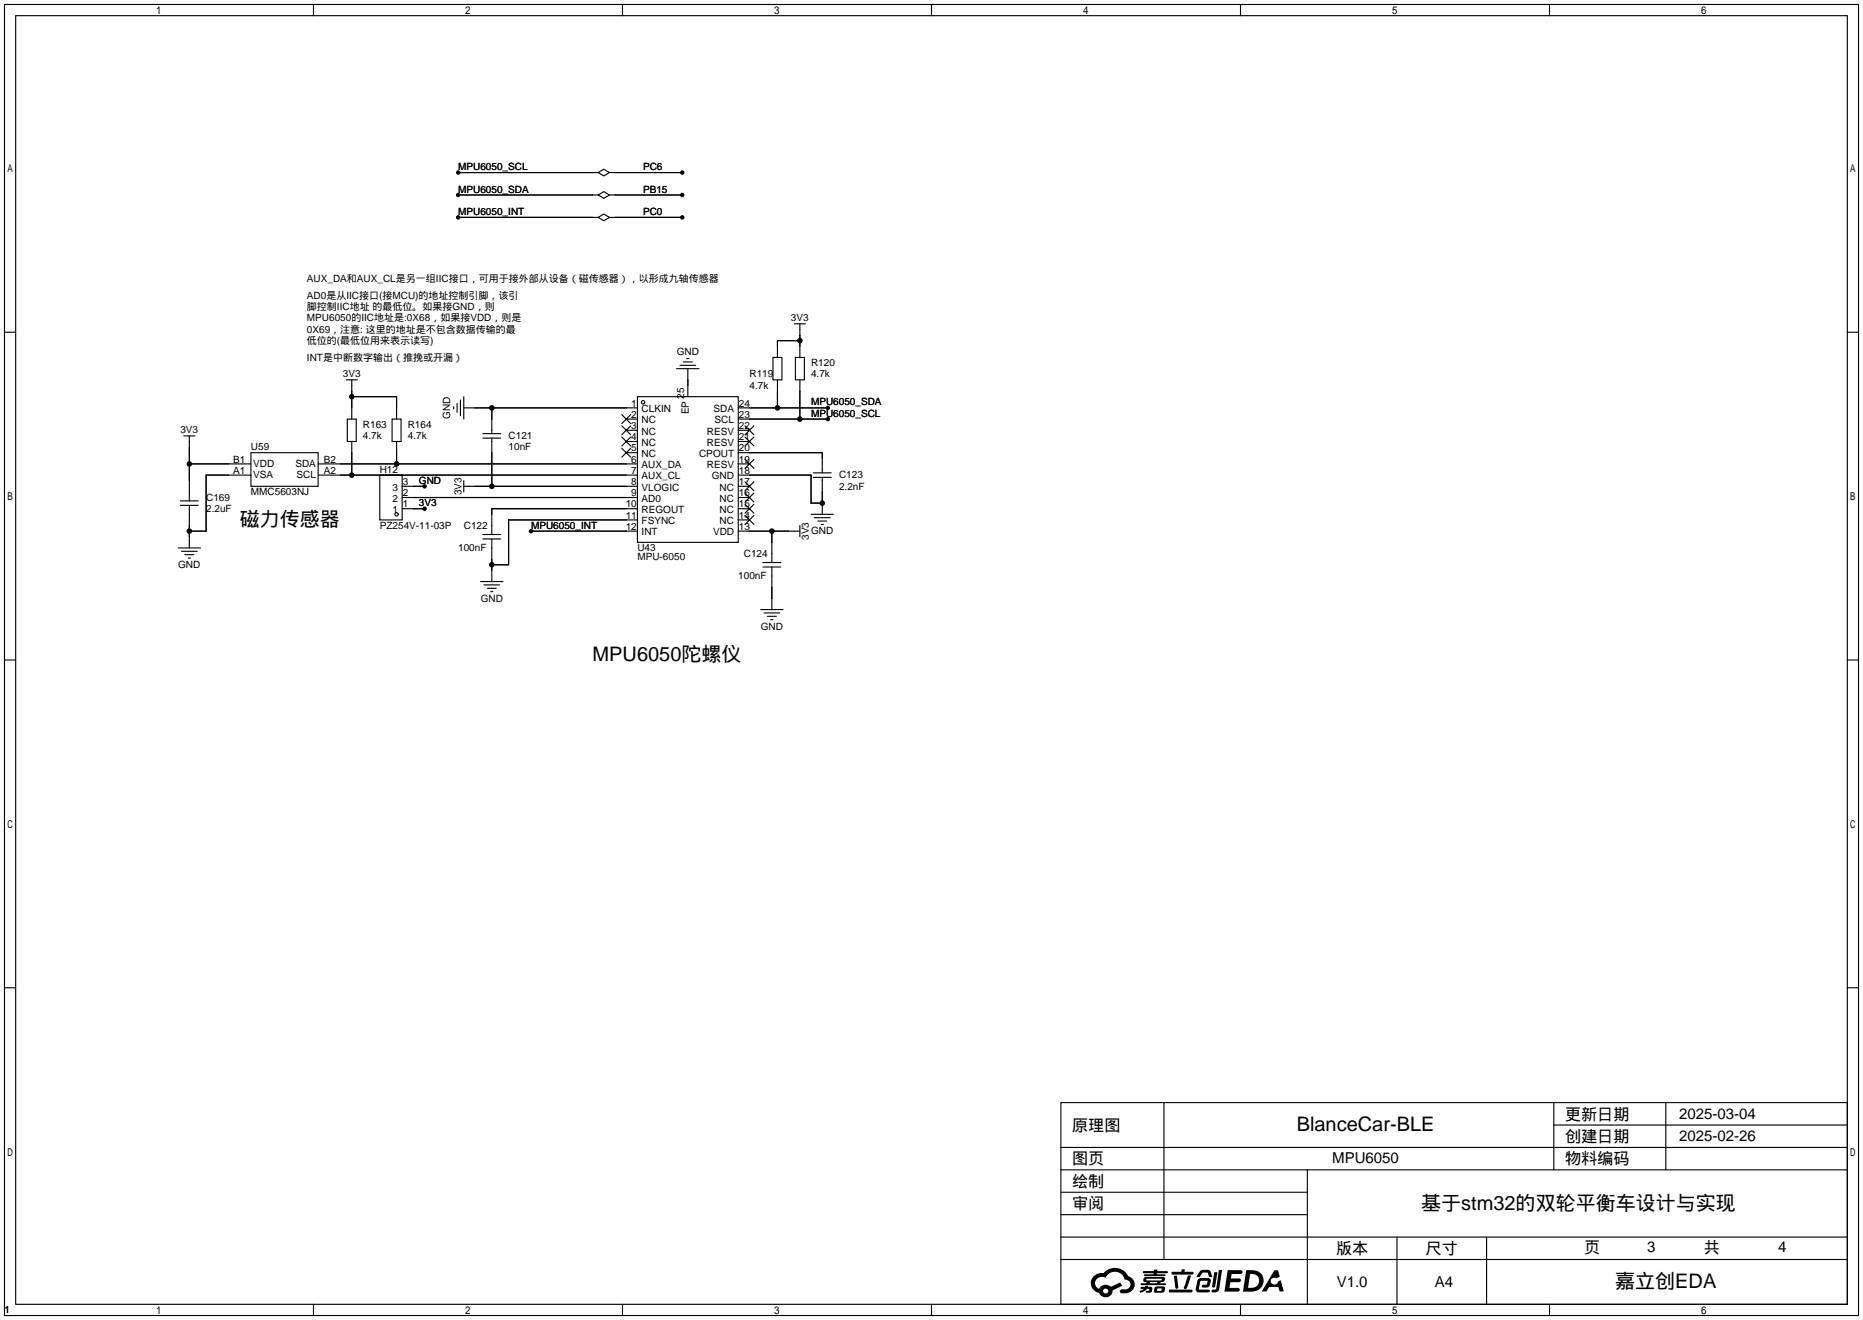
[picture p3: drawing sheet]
<svg xmlns="http://www.w3.org/2000/svg" width="422mm" height="299mm" viewBox="0 0 422 299" stroke-linecap="round" stroke-linejoin="round" font-family="sans-serif">
<g fill="#000">
<path d="M259.2 288.1h2.4l.1-.3h.7v.3h2.1l.3 .3-.3 .2h-2.2v.3h1.8l.2 .2-.2 .2h-4.6v-.4h2v-.3h-2.2l-.2-.1zM258.7 291.7h.9l.1-.2h.6v.2h.8l.2 .2-.2 .9-1.3 .2v-.4h.7l.1-.4a.68 .68 0 0 0-1 .4l-1.1 .4-.2-.4 1-.4h-.7zM266.2 289.2h.7l.3 2.6a.34 .34 0 0 1-.3 .3 .34 .34 0 0 1-.4-.2zM269.3 289.1h.8l-.7 2a.98 .98 0 0 1-.7 1.1l-.3-.3zM265.1 292.3h5a.33 .33 0 0 1 .3 .4 .33 .33 0 0 1-.4 .3h-4.8l-.2-.2zM265.7 288.3h2.1l.3-.6h.5l-.1 .6h1.8a.32 .32 0 0 1 .4 .3 .32 .32 0 0 1-.4 .3h-4.5l-.2-.1zM271.6 290l.6-.3h1.7a.81 .81 0 0 1 .6 .5 .81 .81 0 0 1-.1 .9 .81 .81 0 0 1-.9 .8h-.7a.32 .32 0 0 1-.3-.4 .32 .32 0 0 1 .4-.3h.7l.2-.9-1.6 .1-.4 1.9h2.2a.32 .32 0 0 1 .3 .4 .32 .32 0 0 1-.4 .3l-2.2-.1-.5-.3-.1-.5zM272.1 288.2l.6-.4h1a.77 .77 0 0 1 .8 .6l.3 .9-.1 .2h-.6l-.2-.9-.3-.1h-.9l-.7 1-.7-.1zM275.3 288.4h.7l-.5 3.2a.36 .36 0 0 1-.3 .3 .36 .36 0 0 1-.4-.4zM276.4 287.9h.7l-.6 4.3a1.13 1.13 0 0 1-1.8 .6l.2-.4 .7-.1 .2-.2zM278.4 287.9h2.6a.48 .48 0 0 1 .7 .4 .48 .48 0 0 1-.7 .5h-1.8l-.1 1h1.9a.43 .43 0 0 1 .4 .5 .43 .43 0 0 1-.5 .3h-1.9l-.2 1.3h1.6a.45 .45 0 0 1 .6 .2 .45 .45 0 0 1-.1 .6l-3.3 .1zM288.9 288h.9l.4 1.4-.8 .4a.84 .84 0 0 0-1.2 .2 .84 .84 0 0 0 .3 1.2 .84 .84 0 0 0 1.2-.4l.1-.3 .6-.3 .7 2.5h-1l-.3-1h-2l-.6 1h-1.1z"/>
<path d="M248.1 289.2a2.23 2.23 0 0 0-.7 2.3 2.23 2.23 0 0 0 1.8 1.6 1.58 1.58 0 0 0 1.8 .9 1.58 1.58 0 0 0 1.3-1.5l2.2-1-.5-.8-2.1 1a1.65 1.65 0 0 0-2.7 .5 1.47 1.47 0 0 1-.7-2.1 1.47 1.47 0 0 1 2.2-.4 2.3 2.3 0 0 1 2.3-1.4 2.3 2.3 0 0 1 2 1.8 1.12 1.12 0 0 1 1.3 1 1.12 1.12 0 0 1-1.1 1.2h-.7a.45 .45 0 0 0-.6 .3 .45 .45 0 0 0 .4 .6 2.21 2.21 0 0 0 2.3-.6 2.21 2.21 0 0 0 .5-2.3 2.13 2.13 0 0 0-1.3-1 3.3 3.3 0 0 0-5.6-.7l-1.1 .1zM250.1 292.7a.6 .6 0 0 1 1.2 0 .6 .6 0 0 1-1.2 0z"/>
<path d="M261.8 291.8a1.05 1.05 0 0 0 0 1.2 2.91 2.91 0 0 0 2.2-.2 .98 .98 0 0 0 0-1.2h-1.7zM262.4 292.1l.9-.1 .1 .4-.3 .2h-.8z"/>
<path d="M259.4 289.7l-.2 .7 .7 .2 .1 .3h-1.3l.1 .4h5.3l.3-.2-.2-.2h-1.2l.2-.3a.7 .7 0 0 0 .8-.2 .7 .7 0 0 0 0-.9h-4.2zM260 289.9l3.4 .1-.2 .2h-3.2zM260.7 290.6h1.7l-.2 .3h-1.4z"/>
<path d="M282.6 287.9l-.8 4.9h1.7a2.5 2.5 0 0 0 3-2.5 2.5 2.5 0 0 0-3.1-2.4zM283.4 288.8a1.65 1.65 0 0 1 2.1 1.6 1.65 1.65 0 0 1-2.2 1.5h-.3z"/>
<circle cx="103.9" cy="39.1" r=".51"/>
<circle cx="154.7" cy="39.1" r=".51"/>
<circle cx="103.9" cy="49.3" r=".51"/>
<circle cx="103.9" cy="44.2" r=".51"/>
<circle cx="154.7" cy="49.3" r=".51"/>
<circle cx="154.7" cy="44.2" r=".51"/>
<circle cx="181.4" cy="77.2" r=".63"/>
<circle cx="79.8" cy="89.9" r=".63"/>
<circle cx="111.5" cy="92.5" r=".63"/>
<circle cx="176.3" cy="92.5" r=".63"/>
<circle cx="181.4" cy="95" r=".63"/>
<circle cx="187.7" cy="92.5" r=".51"/>
<circle cx="187.7" cy="95" r=".51"/>
<circle cx="42.9" cy="105.2" r=".63"/>
<circle cx="79.8" cy="107.7" r=".63"/>
<circle cx="89.9" cy="105.2" r=".63"/>
<circle cx="96.3" cy="110.2" r=".51"/>
<circle cx="96.3" cy="115.3" r=".51"/>
<circle cx="111.5" cy="110.2" r=".63"/>
<circle cx="186.4" cy="114" r=".63"/>
<circle cx="42.9" cy="120.4" r=".63"/>
<circle cx="111.5" cy="128" r=".63"/>
<circle cx="120.4" cy="120.4" r=".51"/>
<circle cx="175" cy="120.4" r=".63"/>
</g>
<g fill="none" stroke="#000" stroke-width=".25">
<path d="M1 1h420.4v297.2h-420.4zM3.6 3.6h415.2v292.1h-415.2zM71.1 1v2.6M141.1 1v2.6M211.2 1v2.6M281.3 1v2.6M351.3 1v2.6M103.9 39.1h31.7M135.6 39.1l1.3-.7 1.3 .7-1.3 .8zM138.2 39.1h16.5M103.9 44.2h31.7M103.9 49.3h31.7"/>
<path d="M135.6 44.2l1.3-.8 1.3 .8-1.3 .8zM135.6 49.3l1.3-.8 1.3 .8-1.3 .7zM138.2 44.2h16.5M138.2 49.3h16.5M1 75.3h2.6M180.1 73.4h2.5M181.4 77.2h-5.1v3.8M181.4 73.4v7.6M418.8 75.3h2.6M41.7 98.8h2.5M42.9 98.8v14.7M78.5 86.1h2.5"/>
<path d="M78.7 95h2.1v5.1h-2.1zM79.8 89.9h10.1v5.1M79.8 86.1v8.9M88.9 95h2v5.1h-2zM102.9 92.2v.5M103.6 91.4v2.1M104.4 90.7v3.5M105.2 92.5h39.3M105.2 89.9v5.1M109.5 99.3h4M109.5 98.3h4M111.5 92.5v5.8"/>
<path d="M111.5 99.3v10.9M141 94l2 2M141 96.5l2 2.1M141 99.1l2 2M142 95h2.5M142 97.5h2.5M143 94l-2 2M143 96.5l-2 2.1M143 99.1l-2 2M144.5 89.9h22.9v33h-22.9zM153.4 83.6h5.1M154.2 82.8h3.5"/>
<path d="M154.9 82h2.1M155.7 81.3h.5M156 83.6v6.3M167.4 92.5h20.3M167.4 95h20.3M167.4 97.5h2.5M168.9 99.1l2 2M168.9 96.5l2 2.1M170.9 99.1l-2 2M170.9 96.5l-2 2.1M175.3 81h2v5.1h-2zM176.3 86.1v6.4"/>
<path d="M180.3 81h2.1v5.1h-2.1zM181.4 86.1v8.9M40.9 114.6h4.1M40.9 113.5h4.1M42.9 105.2h14M42.9 114.6v9.6M56.9 102.6h15.2v7.6h-15.2zM56.9 107.7h-10.2v12.7h-3.8M72.1 105.2h72.4M72.1 107.7h72.4M79.8 100.1v7.6M86.1 107.7h5.1v10.2h-5.1z"/>
<path d="M89.9 100.1v5.1M91.2 110.2h5.1M91.2 112.8h53.3M91.2 115.3h5.1M105.2 110.2h39.3M105.2 109v2.5M141 101.6l2 2M142 100.1h2.5M142 102.6h2.5M143 101.6l-2 2M144.5 115.3h-33v5.9M144.5 117.9h-29.2v10.1h-3.8"/>
<path d="M167.4 100.1h2.5M167.4 102.6h19v4.6M167.4 105.2h2.5M167.4 107.7h16.5v6.3h2.5M167.4 110.2h2.5M167.4 112.8h2.5M167.4 115.3h2.5M167.4 117.9h2.5M168.9 116.8l2 2.1M168.9 114.3l2 2M168.9 111.8l2 2M168.9 109.2l2 2.1"/>
<path d="M168.9 104.1l2 2.1M170.9 116.8l-2 2.1M170.9 114.3l-2 2M170.9 111.8l-2 2M170.9 109.2l-2 2.1M170.9 104.1l-2 2.1M181.4 119.1v2.6M183.9 116.6h5.1M184.4 108.2h4.1M184.4 107.2h4.1M184.7 117.3h3.5M185.4 118.1h2.1"/>
<path d="M186.2 118.9h.5M186.4 108.2v8.4M40.4 124.2h5.1M41.1 125h3.6M41.9 125.7h2M42.7 126.5h.5M109 131.8h5M109.5 122.2h4M109.5 121.2h4M109.7 132.6h3.6M110.5 133.3h2M111.3 134.1h.5"/>
<path d="M111.5 122.2v9.6M120.4 120.4h24.1M167.4 120.4h14M172.5 138.2h5M173 128.5h4M173 127.5h4M173.2 138.9h3.6M174 139.7h2M175 120.4v7.1M175 128.5v9.7M1 149.6h2.6M174.8 140.5h.5"/>
<path d="M418.8 149.6h2.6M1 223.9h2.6M418.8 223.9h2.6M240.5 249.9h178.3v45.8h-178.3zM263.9 249.9v35.6M352.3 249.9v15.3M352.3 255h66.5M377.7 249.9v15.3M240.5 270.3h55.9M240.5 265.2h178.3M240.5 275.3h55.9M240.5 260.1h178.3"/>
<path d="M296.4 265.2v30.5M71.1 295.7v2.5M141.1 295.7v2.5M211.2 295.7v2.5M240.5 285.5h178.3M240.5 280.4h178.3M281.3 295.7v2.5M316.7 280.4v15.3M337.1 280.4v15.3M351.3 295.7v2.5"/>
<circle cx="145.8" cy="91.2" r=".38"/>
<circle cx="89.9" cy="116.6" r=".38"/>
</g>
<g font-size="4.5">
<text x="54.4" y="119.3">磁力传感器</text>
<text x="134.4" y="149.8">MPU6050陀螺仪</text>
<text x="294" y="256.5">BlanceCar-BLE</text>
<text x="322.2" y="274.2">基于stm32的双轮平衡车设计与实现</text>
<text x="366.2" y="292">嘉立创EDA</text>
</g>
<g font-size="3.7">
<text x="243.1" y="256.3">原理图</text>
<text x="354.8" y="253.8">更新日期</text>
<text x="243.1" y="264">图页</text>
<text x="354.8" y="258.9">创建日期</text>
<text x="354.8" y="264">物料编码</text>
<text x="243.1" y="269">绘制</text>
<text x="243.1" y="274.1">审阅</text>
<text x="302.9" y="284.3">版本</text>
<text x="323.2" y="284.3">尺寸</text>
<text x="359.2" y="284">页</text>
<text x="386.3" y="284">共</text>
</g>
<g font-size="3.4">
<text x="380.7" y="253.6">2025-03-04</text>
<text x="302.1" y="263.7">MPU6050</text>
<text x="380.7" y="258.6">2025-02-26</text>
<text x="373.5" y="283.8">3</text>
<text x="403.2" y="283.8">4</text>
<text x="303.1" y="291.7">V1.0</text>
<text x="325.3" y="291.7">A4</text>
</g>
<g font-size="2.3">
<text x="103.9" y="38.6">MPU6050_SCL</text>
<text x="145.8" y="38.6">PC6</text>
<text x="103.9" y="43.7">MPU6050_SDA</text>
<text x="145.8" y="43.7">PB15</text>
<text x="103.9" y="48.7">MPU6050_INT</text>
<text x="145.8" y="48.7">PC0</text>
<text x="69.6" y="64">AUX_DA和AUX_CL是另一组IIC接口，可用于接外部从设备（磁传感器），以形成九轴传感器</text>
<text x="69.6" y="67.8">AD0是从IIC接口(接MCU)的地址控制引脚，该引</text>
<text x="69.6" y="70.3">脚控制IIC地址 的最低位。如果接GND，则</text>
<text x="69.6" y="72.9">MPU6050的IIC地址是:0X68，如果接VDD，则是</text>
<text x="69.6" y="75.4">0X69，注意: 这里的地址是不包含数据传输的最</text>
<text x="69.6" y="77.9">低位的(最低位用来表示读写)</text>
<text x="179.3" y="72.9">3V3</text>
<text x="69.6" y="81.8">INT是中断数字输出（推挽或开漏）</text>
<text x="153.4" y="80.5">GND</text>
<text x="183.9" y="83">R120</text>
<text x="77.7" y="85.6">3V3</text>
<text x="169.9" y="85.6">R119</text>
<text x="169.9" y="88.1">4.7k</text>
<text x="183.9" y="85.6">4.7k</text>
<text x="102.1" y="95" transform="rotate(-90 102.1 95)">GND</text>
<text x="143.1" y="92.1">1</text>
<text x="143.1" y="94.7">2</text>
<text x="145.5" y="93.4">CLKIN</text>
<text x="145.5" y="96">NC</text>
<text x="155.2" y="90.4" transform="rotate(-90 155.2 90.4)">25</text>
<text x="156.2" y="93.9" transform="rotate(-90 156.2 93.9)">EP</text>
<text x="161.8" y="93.4">SDA</text>
<text x="162" y="96">SCL</text>
<text x="167.5" y="94.7">23</text>
<text x="167.5" y="92.1">24</text>
<text x="183.9" y="91.9">MPU6050_SDA</text>
<text x="183.9" y="94.5">MPU6050_SCL</text>
<text x="40.9" y="98.3">3V3</text>
<text x="82.3" y="97">R163</text>
<text x="82.3" y="99.5">4.7k</text>
<text x="92.5" y="97">R164</text>
<text x="92.5" y="99.5">4.7k</text>
<text x="115.3" y="99.5">C121</text>
<text x="143.1" y="97.2">3</text>
<text x="143.1" y="99.8">4</text>
<text x="145.5" y="98.5">NC</text>
<text x="145.5" y="101">NC</text>
<text x="160.3" y="101">RESV</text>
<text x="160.3" y="98.5">RESV</text>
<text x="167.5" y="99.8">21</text>
<text x="167.5" y="97.2">22</text>
<text x="52.9" y="107.4">A1</text>
<text x="52.9" y="104.8">B1</text>
<text x="56.9" y="102.1">U59</text>
<text x="57.4" y="105.9">VDD</text>
<text x="67" y="105.9">SDA</text>
<text x="73.4" y="107.4">A2</text>
<text x="73.4" y="104.8">B2</text>
<text x="86.1" y="107.2">H12</text>
<text x="115.3" y="102.1">10nF</text>
<text x="143.1" y="102.3">5</text>
<text x="143.1" y="104.8">6</text>
<text x="143.1" y="107.4">7</text>
<text x="145.5" y="103.6">NC</text>
<text x="145.5" y="106.1">AUX_DA</text>
<text x="158.5" y="103.6">CPOUT</text>
<text x="160.3" y="106.1">RESV</text>
<text x="167.5" y="107.4">18</text>
<text x="167.5" y="104.8">19</text>
<text x="167.5" y="102.3">20</text>
<text x="46.7" y="113.5">C169</text>
<text x="56.9" y="112.2">MMC5603NJ</text>
<text x="57.4" y="108.4">VSA</text>
<text x="67.2" y="108.4">SCL</text>
<text x="89" y="113.7">2</text>
<text x="89" y="111.2">3</text>
<text x="91.3" y="112.5">2</text>
<text x="91.3" y="109.9">3</text>
<text x="95" y="109.7">GND</text>
<text x="104.6" y="112.3" transform="rotate(-90 104.6 112.3)">3V3</text>
<text x="143.1" y="109.9">8</text>
<text x="143.1" y="112.5">9</text>
<text x="145.5" y="108.7">AUX_CL</text>
<text x="145.5" y="111.2">VLOGIC</text>
<text x="145.5" y="113.7">AD0</text>
<text x="161.4" y="108.7">GND</text>
<text x="163.2" y="113.7">NC</text>
<text x="163.2" y="111.2">NC</text>
<text x="167.5" y="112.5">16</text>
<text x="167.5" y="109.9">17</text>
<text x="190.2" y="108.4">C123</text>
<text x="190.2" y="111">2.2nF</text>
<text x="46.7" y="116">2.2uF</text>
<text x="86.1" y="119.9">PZ254V-11-03P</text>
<text x="89" y="116.3">1</text>
<text x="91.3" y="115">1</text>
<text x="95" y="114.8">3V3</text>
<text x="105.2" y="119.9">C122</text>
<text x="120.4" y="119.9">MPU6050_INT</text>
<text x="141.9" y="115">10</text>
<text x="141.9" y="117.5">11</text>
<text x="145.5" y="116.3">REGOUT</text>
<text x="145.5" y="118.8">FSYNC</text>
<text x="163.2" y="118.8">NC</text>
<text x="163.2" y="116.3">NC</text>
<text x="167.5" y="117.5">14</text>
<text x="167.5" y="115">15</text>
<text x="103.9" y="124.9">100nF</text>
<text x="141.9" y="120.1">12</text>
<text x="144.5" y="124.9">U43</text>
<text x="145.5" y="121.4">INT</text>
<text x="161.7" y="121.4">VDD</text>
<text x="167.5" y="120.1">13</text>
<text x="183.4" y="122.4" transform="rotate(-90 183.4 122.4)">3V3</text>
<text x="183.9" y="121.1">GND</text>
<text x="40.4" y="128.7">GND</text>
<text x="144.5" y="127">MPU-6050</text>
<text x="167.4" y="131.3">100nF</text>
<text x="168.7" y="126.2">C124</text>
<text x="109" y="136.4">GND</text>
<text x="172.5" y="142.7">GND</text>
<text x="1" y="297.7">1</text>
</g>
</svg>
